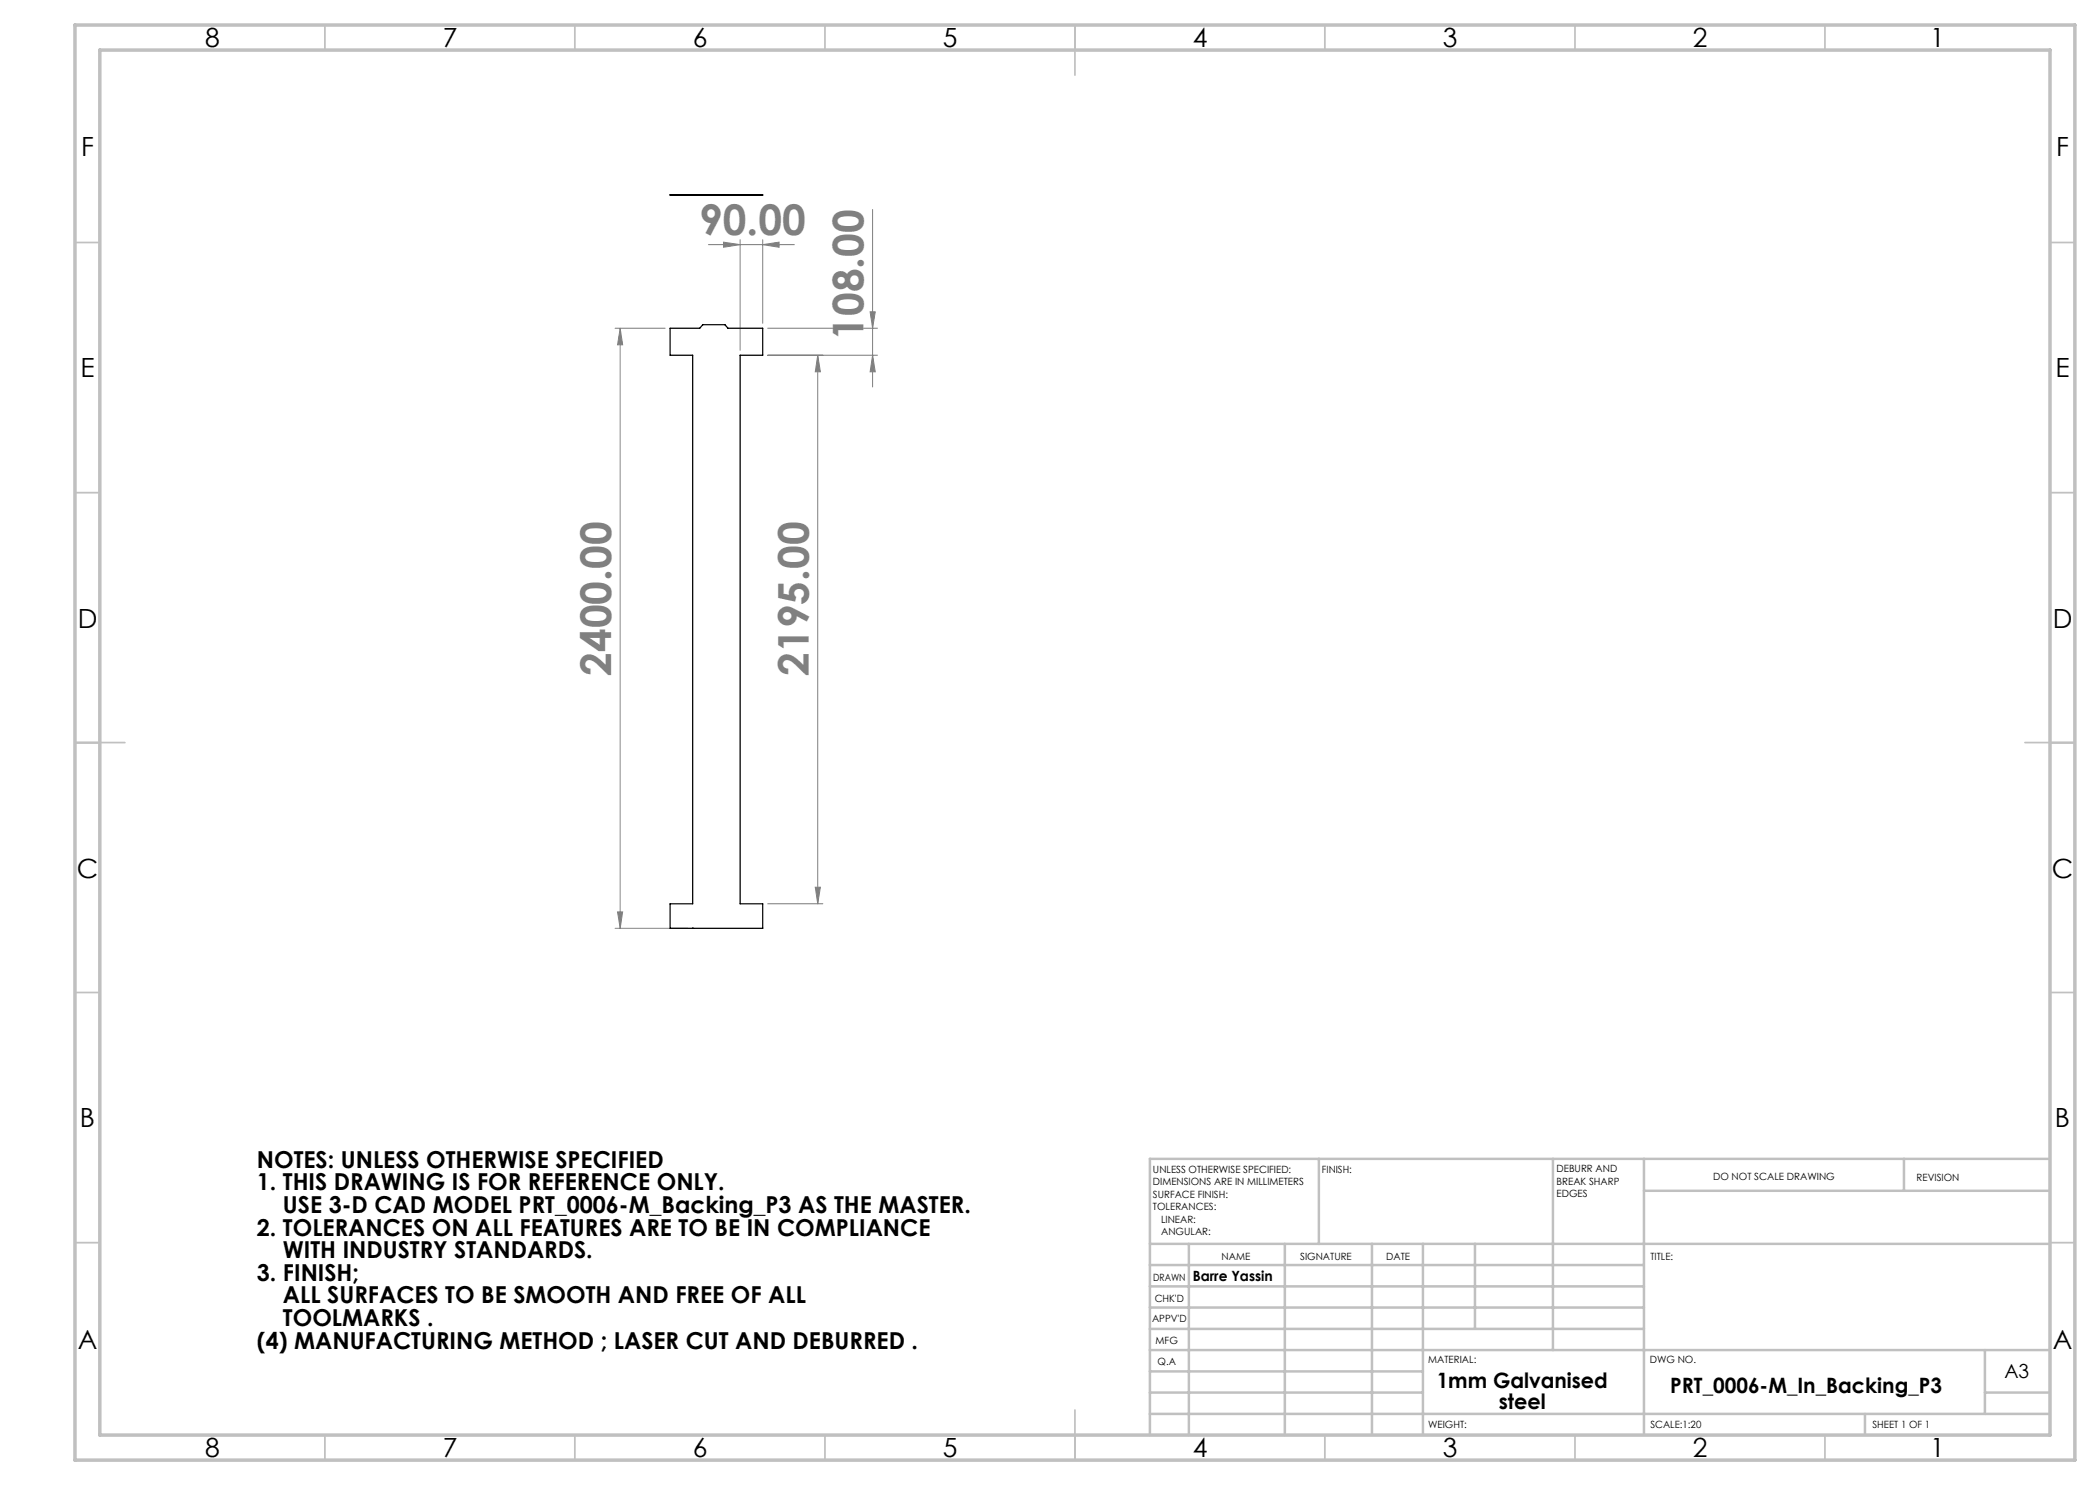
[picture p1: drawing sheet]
<svg xmlns="http://www.w3.org/2000/svg" width="420mm" height="297mm" viewBox="0 0 420 297" stroke-linecap="round" stroke-linejoin="round" font-family="sans-serif">
<g fill="none" stroke="#808080" stroke-width=".2">
<path d="M141.7 48.9h17.2M144.7 48.4l3.3 .5-3.3 .6zM148 47.9v22.2M152.5 48.9l3.3-.5v1.1zM152.5 47.9v16.8M174.5 41.9v35.5M123 65.6h10M124 65.6l.5 3.4h-1zM124 65.6v120.1M153.5 65.6h22M153.5 71h22M163.5 71l.6 3.4h-1z"/>
<path d="M163.5 71v109.8M174 62.4h1l-.5 3.2zM174.5 71l.5 3.4h-1zM163.1 177.4h1l-.6 3.4zM123 185.7h14.5M123.5 182.4h1l-.5 3.3zM153.5 180.8h11.1"/>
</g>
<g fill="none" stroke="#c0c0c0" stroke-width=".35">
<path d="M65 5v5M115 5v5M165 5v5M215 5v10M265 5v5M315 5v5M365 5v5M15 48.5h5M410 48.5h5M15 98.5h5M410 98.5h5M15 148.5h10"/>
<path d="M405 148.5h10M15 198.5h5M410 198.5h5M15 248.5h5M410 248.5h5M65 287v5M115 287v5M165 287v5M215 282v10M265 287v5M315 287v5M365 287v5"/>
</g>
<g fill="none" stroke="#c0c0c0" stroke-width=".5">
<path d="M263.8 231.8v17M310.6 231.8v38.2M328.8 231.8v55.2M328.8 238.2h81.2M380.8 231.8v6.4M410 231.8h-180v55.2M230 248.8h180M230 257.3h98.8M230 253h98.8M237.8 248.8v38.2M257 248.8v38.2M274.4 248.8v38.2"/>
<path d="M284.6 248.8v38.2M295 248.8v17M230 265.8h98.8M230 261.5h98.8M230 278.5h54.6M230 274.3h54.6M230 270h180M397 278.5h13M397 270v12.8M230 282.8h180M373 282.8v4.2"/>
</g>
<path d="M15 5h400v287h-400zM20 10h390v277h-390z" fill="none" stroke="#c0c0c0" stroke-width=".7"/>
<g fill="#808080">
<path d="M144.7 48.4l3.3 .5-3.3 .6zM152.5 48.9l3.3-.5v1.1z"/>
<path d="M124 65.6l.5 3.4h-1zM123.5 182.4h1l-.5 3.3zM163.5 71l.6 3.4h-1zM163.1 177.4h1l-.6 3.4zM174 62.4h1l-.5 3.2zM174.5 71l.5 3.4h-1z"/>
</g>
<path d="M134 39h.1M134 39h18.5M139.9 39h.1M140.5 39h.1M145 39h.1M145.6 39h.1M152.5 39h.1M134 65.6h5.9l.6-.7h4.5l.6 .7h6.9v5.4h-4.5v109.8h4.5v4.9h-18.5v-4.9h4.5v-109.8h-4.5zM138.5 185.7h.1" fill="none" stroke="#000" stroke-width=".25"/>
<g font-size="8.5" fill="#808080">
<text x="139.8" y="47.1">90.00</text>
<text x="172.7" y="68" transform="rotate(-90 172.7 68)">108.00</text>
<text x="122.2" y="135.1" transform="rotate(-90 122.2 135.1)">2400.00</text>
<text x="161.7" y="135.1" transform="rotate(-90 161.7 135.1)">2195.00</text>
</g>
<g font-size="5.3">
<text x="41" y="9.5">8</text>
<text x="88.5" y="9.5">7</text>
<text x="138.5" y="9.5">6</text>
<text x="188.5" y="9.5">5</text>
<text x="238.5" y="9.5">4</text>
<text x="288.5" y="9.5">3</text>
<text x="338.5" y="9.5">2</text>
<text x="386" y="9.5">1</text>
<text x="16.2" y="31.2">F</text>
<text x="411.2" y="31.2">F</text>
<text x="16.1" y="75.5">E</text>
<text x="411.1" y="75.5">E</text>
<text x="15.5" y="125.5">D</text>
<text x="410.5" y="125.5">D</text>
<text x="15.4" y="175.5">C</text>
<text x="410.4" y="175.5">C</text>
<text x="16" y="225.5">B</text>
<text x="411" y="225.5">B</text>
<text x="15.5" y="269.7">A</text>
<text x="410.5" y="269.7">A</text>
<text x="41" y="291.5">8</text>
<text x="88.5" y="291.5">7</text>
<text x="138.5" y="291.5">6</text>
<text x="188.5" y="291.5">5</text>
<text x="238.5" y="291.5">4</text>
<text x="288.5" y="291.5">3</text>
<text x="338.5" y="291.5">2</text>
<text x="386" y="291.5">1</text>
</g>
<g font-size="4.7">
<text x="51.4" y="233.5">NOTES: UNLESS OTHERWISE SPECIFIED</text>
<text x="51.4" y="238.1">1. THIS DRAWING IS FOR REFERENCE ONLY.</text>
<text x="56.6" y="242.6">USE 3-D CAD MODEL PRT_0006-M_Backing_P3 AS THE MASTER.</text>
<text x="51.4" y="247.1">2. TOLERANCES ON ALL FEATURES ARE TO BE IN COMPLIANCE</text>
<text x="56.6" y="251.6">WITH INDUSTRY STANDARDS.</text>
<text x="51.4" y="256.2">3. FINISH;</text>
<text x="56.6" y="260.7">ALL SURFACES TO BE SMOOTH AND FREE OF ALL</text>
<text x="51.4" y="269.7">(4) MANUFACTURING METHOD ; LASER CUT AND DEBURRED .</text>
<text x="56.6" y="265.2">TOOLMARKS .</text>
</g>
<g font-size="4.2">
<text x="287.3" y="277.6">1mm Galvanised</text>
<text x="299.8" y="281.9">steel</text>
<text x="334.1" y="278.6">PRT_0006-M_In_Backing_P3</text>
</g>
<text font-size="3.9" x="400.9" y="275.5">A3</text>
<text font-size="2.8" x="238.5" y="256.1">Barre Yassin</text>
<g font-size="2">
<text x="230.6" y="234.6">UNLESS OTHERWISE SPECIFIED:</text>
<text x="230.6" y="237.1">DIMENSIONS ARE IN MILLIMETERS</text>
<text x="230.6" y="239.6">SURFACE FINISH:</text>
<text x="264.4" y="234.6">FINISH:</text>
<text x="311.3" y="234.5">DEBURR AND</text>
<text x="311.3" y="237">BREAK SHARP</text>
<text x="311.3" y="239.5">EDGES</text>
<text x="342.6" y="236">DO NOT SCALE DRAWING</text>
<text x="383.3" y="236.2">REVISION</text>
<text x="230.6" y="242.1">TOLERANCES:</text>
<text x="232.2" y="244.6">LINEAR:</text>
<text x="232.2" y="247.1">ANGULAR:</text>
<text x="244.3" y="252">NAME</text>
<text x="260" y="251.9">SIGNATURE</text>
<text x="277.2" y="251.9">DATE</text>
<text x="330.1" y="251.9">TITLE:</text>
<text x="230.6" y="256.1">DRAWN</text>
<text x="230.9" y="260.3">CHK'D</text>
<text x="230.4" y="264.4">APPV'D</text>
<text x="231.1" y="268.8">MFG</text>
<text x="231.5" y="273">Q.A</text>
<text x="285.6" y="272.5">MATERIAL:</text>
<text x="330" y="272.5">DWG NO.</text>
<text x="285.6" y="285.5">WEIGHT:</text>
<text x="330.1" y="285.6">SCALE:1:20</text>
<text x="374.5" y="285.6">SHEET 1 OF 1</text>
</g>
</svg>
